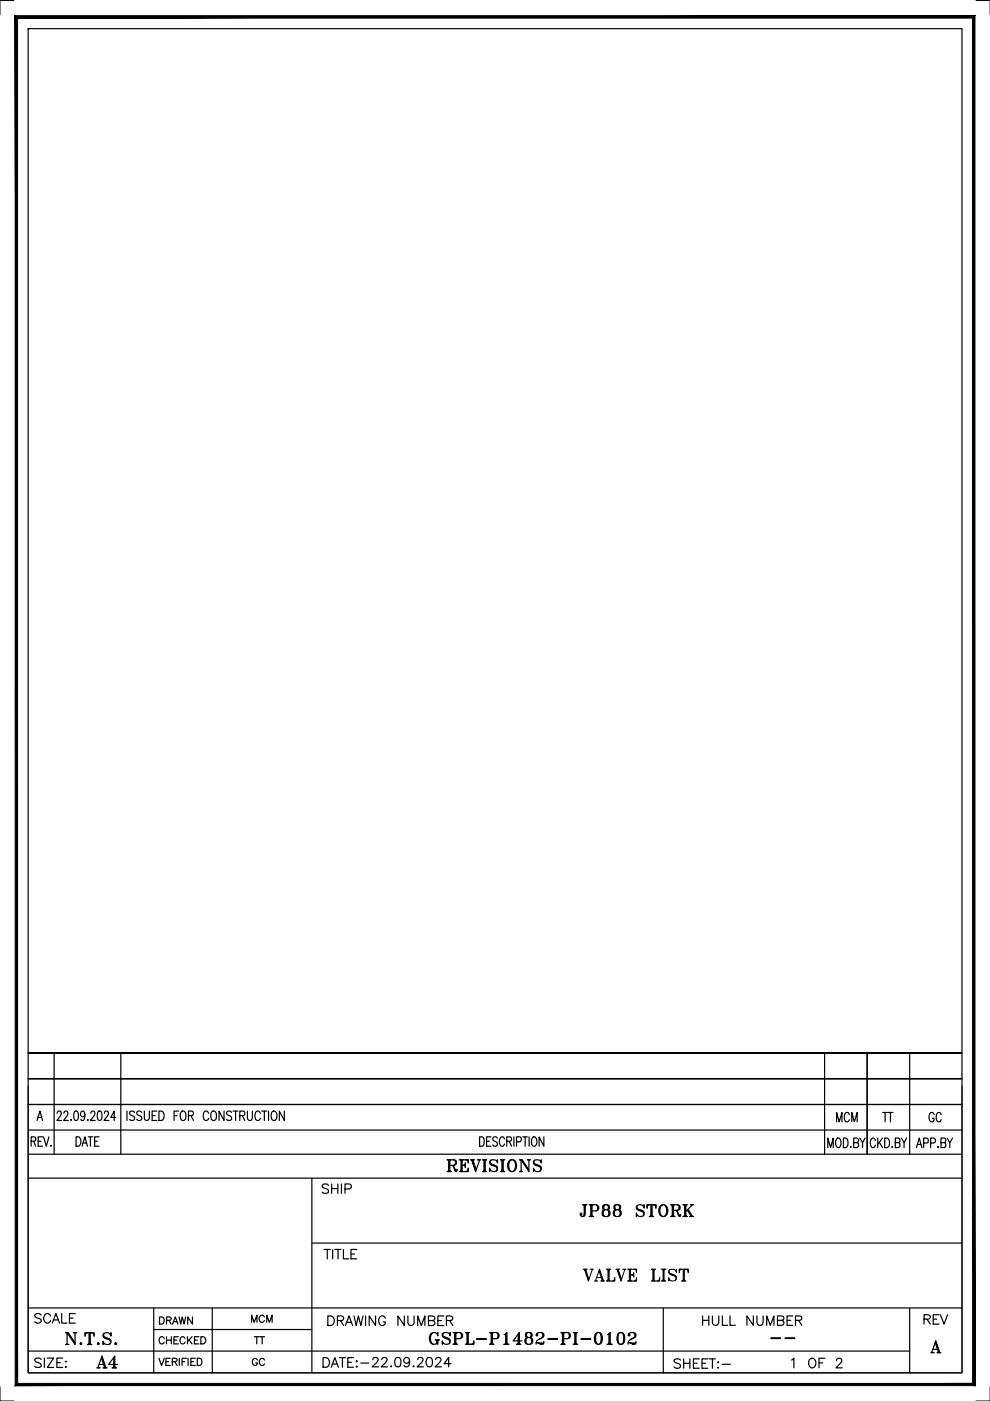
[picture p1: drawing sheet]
<svg xmlns="http://www.w3.org/2000/svg" width="210mm" height="297mm" viewBox="0 0 210 297" stroke-linecap="round" stroke-linejoin="round" font-family="sans-serif">
<!-- layer: Title Block -->
<g fill="none" stroke="#000" stroke-width=".25">
<path d="M6 6.1h198v285h-198zM6 239.6h198M6 234.2h198M7.9 237.6l.6-2 .5 2M8.1 236.9h.7M11.5 223.3v21.4M12.1 236l.3-.4h.3l.3 .4-.2 .6-.7 1h.9M13.5 236l.3-.4 .5 .1 .1 .3v.3l-.9 1.3h1M15 237.5h.1zM15.8 235.7l.4-.1a1.36 1.36 0 0 1 0 2h-.2a1.56 1.56 0 0 1-.2-1.9zM18 236.2l-.1 .3a.41 .41 0 0 1-.4 .3 .41 .41 0 0 1-.4-.3v-.6l.5-.3a1.3 1.3 0 0 1 0 2l-.4-.1-.1-.2M18.5 237.5h.2z"/>
<path d="M19.3 236l.1-.3 .5-.1 .2 .2v.4l-.9 1.4h1M20.8 235.7l.4-.1a1.36 1.36 0 0 1 0 2h-.2a1.56 1.56 0 0 1-.2-1.9zM22.1 236l.2-.3 .4-.1 .2 .1 .1 .5-.9 1.4h1M24.6 236.9h-1.1l.7-1.3v2M25.6 223.3v21.4M26.9 235.6v2M28.5 235.9a.52 .52 0 0 0-.6-.3 .52 .52 0 0 0-.3 .6l.8 .5a.48 .48 0 0 1 .1 .5 .48 .48 0 0 1-.3 .4l-.6-.1-.1-.2M30.1 235.9a.52 .52 0 0 0-.7-.3 .52 .52 0 0 0-.3 .6l.8 .5a.48 .48 0 0 1 .1 .5 .48 .48 0 0 1-.3 .4l-.6-.1-.1-.2M30.6 235.6v1.4a.53 .53 0 0 0 .5 .6 .53 .53 0 0 0 .6-.6v-1.4M32.3 236.5h.6M33.3 235.6h-1v2h1M33.7 235.6a1.06 1.06 0 0 1 1.1 .6 1.06 1.06 0 0 1-.3 1.3l-.8 .1z"/>
<path d="M36.9 236.5h.6M37.9 235.6h-1v2M38.5 235.7l.2-.1a.86 .86 0 0 1 .7 1.2 .62 .62 0 0 1-.6 .8 .62 .62 0 0 1-.6-.8 1.16 1.16 0 0 1 .3-1.1zM40 236.5l.9-.1 .1-.2-.1-.5-.9-.1v2M40.5 236.5l.5 1.1M44.2 236a.59 .59 0 0 0-.7-.4 .59 .59 0 0 0-.4 .7v.5a.59 .59 0 0 0 .4 .7 .59 .59 0 0 0 .7-.4M45 235.7l.1-.1a.86 .86 0 0 1 .8 1.2 .62 .62 0 0 1-.6 .8 .62 .62 0 0 1-.6-.8 1.16 1.16 0 0 1 .3-1.1zM47.5 235.6v2l-1.1-2v2M49.1 235.9a.52 .52 0 0 0-.7-.3 .52 .52 0 0 0-.3 .6l.8 .5a.48 .48 0 0 1 .2 .5 .48 .48 0 0 1-.4 .4l-.5-.1-.2-.2M49.4 235.6h1.1M50 235.6v2M50.8 236.5h.7l.4-.3a.45 .45 0 0 0-.4-.6h-.7v2"/>
<path d="M51.4 236.5l.5 1.1M52.5 235.6v1.7a.51 .51 0 0 0 .9 0l.1-1.7M55.2 236a.59 .59 0 0 0-.7-.4 .59 .59 0 0 0-.4 .7v.5a.59 .59 0 0 0 .4 .7 .59 .59 0 0 0 .7-.4M55.5 235.6h1.1M56 235.6v2M56.9 235.6v2M57.8 235.7l.2-.1a1.07 1.07 0 0 1 .8 .8 1.07 1.07 0 0 1-.4 1.1 .61 .61 0 0 1-.7-.1 .61 .61 0 0 1-.2-.6v-.5zM60.3 235.6v2l-1.1-2v2M174.8 223.3v21.4M183.9 223.3v21.4M192.9 223.3v21.4M204 228.7h-198h198"/>
<path d="M204 223.3h-198h198M6 244.7h198M6 249.8h198M6.6 242h.6a.49 .49 0 0 0 .4-.5 .49 .49 0 0 0-.4-.5h-.6v2M7.1 242l.5 1M8.1 242h.6M9 241h-.9v2h.9M9.2 241l.6 2 .6-2M10.8 242.9v.1zM66.1 249.8v41.3M101.7 241h.5a1.26 1.26 0 0 1 0 2h-.5zM103.2 242h.6"/>
<path d="M104.1 241h-.9v2h.9M105.5 241.3a.53 .53 0 0 0-.5-.3 .53 .53 0 0 0-.5 .3v.4l.9 .6a.47 .47 0 0 1-.3 .7l-.5-.1-.1-.2M107 241.5a.51 .51 0 0 0-.8-.4 1.38 1.38 0 0 0 .1 1.9 .53 .53 0 0 0 .7-.4M107.4 242l.9-.1 .2-.3-.2-.5-.9-.1v2M107.9 242l.6 1M109 241v2M109.5 242.1h.7l.3-.4a.52 .52 0 0 0-.3-.7h-.7v2M110.8 241h1M111.3 241v2M112.2 241v2M112.9 241.1a.61 .61 0 0 1 .7 .1 .61 .61 0 0 1 .2 .6l-.1 .8a.55 .55 0 0 1-.6 .4 .55 .55 0 0 1-.4-.7v-.8zM115.3 241v2l-1-2v2"/>
<path d="M175.5 243.3v-2l.6 2 .6-2v2M177.6 241.3a.7 .7 0 0 1 .7 .7l-.1 .8a.49 .49 0 0 1-.7 .4 1.38 1.38 0 0 1 .1-1.9zM178.8 241.3a1.06 1.06 0 0 1 1 .6 1.06 1.06 0 0 1-.1 1.1l-.4 .3h-.5zM180.3 243.2h.2l-.1 .1zM181 242.3l.9-.1 .1-.3-.1-.4-.2-.2h-.7v2h.7l.2-.2 .1-.5-.3-.3M182.3 241.3l.6 1v1M183.4 241.3l-.5 1M185.6 241.8a.49 .49 0 0 0-.8-.4 1.38 1.38 0 0 0 .2 1.9 .58 .58 0 0 0 .6-.5M186.1 241.3v2M186.4 242.2l.7 1.1M187.1 241.3l-1 1.3M187.6 241.3h.5a1.23 1.23 0 0 1 0 2h-.5z"/>
<path d="M189.2 243.1v.2zM189.8 242.3l.9-.1 .1-.7-.3-.2h-.7v2h.7l.3-.2v-.7l-.3-.1M191.1 241.3l.6 1v1M192.2 241.3l-.5 1M194.3 243.3l.6-2 .6 2M194.5 242.6h.7M195.8 242.3h.9l.1-.8-.3-.2h-.7v2M197.3 242.3h.7l.2-.1 .1-.5-.1-.3-.9-.1v2M198.9 243.1v.2zM199.5 242.3l.9-.1 .1-.3-.1-.5-.9-.1v2h.7l.3-.4a.52 .52 0 0 0-.3-.6M200.8 241.3l.6 1v1M202 241.3l-.6 1"/>
<path d="M6 277.3h198M32.6 277.3v13.8M45 277.3v13.8M66.1 263.6h137.9M68.7 264.9h1.3M69.4 264.9v2M70.5 264.9v2M71 264.9h1.3M71.7 264.9v2M72.8 264.9v2h1.2M74.4 265.9h.8M75.6 264.9h-1.2v2h1.2"/>
<path d="M140.6 277.3v13.8M192.9 277.3v13.8M6 286.5h186.9M13.9 285.1h.7M14 285.1h.5M14.4 282.6l1.4 2.1M14.5 282.6l1.4 2.1M15.9 282.7v2.4l-1.7-2.5v2.4M17 284.8l.2-.1 .1 .3-.2 .1zM17.1 284.8l.1 .2zM18 282.6h1.9v.7l-.1-.7M18.9 282.6v2.5"/>
<path d="M19 282.7v2.3M19.1 282.6v2.5M19.3 282.6l.6 .1M19.6 282.6l.3 .2M19.7 282.6l.2 .3M22 283.3l.1 .2a1.77 1.77 0 0 1 1.3 .8M22.1 282.7a.52 .52 0 0 0 .2 .8l1.1 .5a.7 .7 0 0 1 0 .9 .7 .7 0 0 1-.8 .2l-.4-.1-.4-.6v.7l.2-.4M23.4 282.9l.1-.3v.7a.94 .94 0 0 0-.7-.7 .94 .94 0 0 0-1 .3v.4a1.76 1.76 0 0 0 1.5 .8l.1 .3-.1 .6M32.6 281.9h33.5M33.7 288l.5 1.5 .6-1.5M35.2 288.7h.5M36.1 288h-.9v1.5h.9"/>
<path d="M36.5 288.7l1-.1v-.5l-1-.1v1.5M37 288.7l.5 .8M38 288v1.5M38.6 288.7h.6M39.5 288h-.9v1.5M39.9 288v1.5M40.5 288.7h.5M41.4 288h-.9v1.5h.9M41.8 288h.5a.84 .84 0 0 1 .5 .7 .84 .84 0 0 1-.5 .8h-.5zM80.9 288.3l.2-.4 .6-.1 .3 .2 .1 .4-.3 .5-1 .9h1.4M82.8 289.7h.2zM84 287.9a.64 .64 0 0 1 .9 .3 1.83 1.83 0 0 1-.1 1.5 .68 .68 0 0 1-1-.3 1.66 1.66 0 0 1 .2-1.5z"/>
<path d="M86.8 288.5a.62 .62 0 0 1-.8 .5 .62 .62 0 0 1-.3-1 .62 .62 0 0 1 1 .1 1.4 1.4 0 0 1-.4 1.7l-.5-.1-.1-.2M87.6 289.7h.2zM88.6 288.3l.1-.4 .6-.1 .3 .2 .1 .4-.3 .5-1 .9h1.4M90.6 287.9a.69 .69 0 0 1 1 .3 1.66 1.66 0 0 1-.2 1.5 .64 .64 0 0 1-.9-.3 1.5 1.5 0 0 1 .1-1.5zM92.4 288.3l.1-.4 .6-.1 .3 .2 .1 .4-.3 .5-1 .9h1.4M95.6 289.1h-1.5l1-1.3v2M197.4 286.8h.7M197.4 286.8l.2-.1 .2 .1M197.6 286.7l.8-2.4 .9 2.5M197.8 286.1h1.1M198.3 284.6l.7 2.2M198.4 284.6l.7 2.2"/>
<path d="M198.7 286.8h.8M199 286.7l-.2 .1M199 286.5l-.1 .3M199.1 286.5l.2 .3"/>
</g>
<path d="M3.2 3.3l.5 290v-289.5zM3.2 3.3l.5 290-.5 .5zM3.2 293.8l203-.5h-202.5zM3.2 293.8l203-.5 .5 .5zM206.2 3.8v289.5l.5 .5zM206.7 3.3v290.5l-.5-290zM3.7 3.8h202.5l.5-.5zM3.2 3.3h203.5l-203 .5z" fill="#000" stroke="#000" stroke-width=".21"/>
<path d="M3 .1h-3v3M206.9 .1h3v3M6 230.3v60.8h198v-60.8M0 294v3h3M209.9 294v3h-3" fill="none" stroke="#000" stroke-width=".21"/>
<text font-size="6.2" x="19.4" y="291.4">A4</text>
<g font-size="5.7">
<text x="93.5" y="249.8">REVISIONS</text>
<text x="121.7" y="259.3">JP88 STORK</text>
<text x="122.4" y="272.7">VALVE LIST</text>
<text x="90" y="286.1">GSPL-P1482-PI-0102</text>
</g>
<g font-size="5.3">
<text x="176" y="239.2">MCM</text>
<text x="185.9" y="239.2">TT</text>
<text x="195.8" y="239.2">GC</text>
<text x="67" y="254.4">SHIP</text>
<text x="6" y="281.9">SCALE</text>
<text x="68.4" y="282.2">DRAWING NUMBER</text>
<text x="147.8" y="282.2">HULL NUMBER</text>
<text x="67.4" y="291">DATE:-</text>
<text x="141.8" y="291.4">SHEET:-</text>
<text x="166.5" y="291.4">1 OF 2</text>
</g>
<g font-size="4.9">
<text x="14.8" y="244.1">DATE</text>
<text x="194.7" y="281.9">REV</text>
<text x="6" y="291">SIZE:</text>
</g>
<g font-size="4.4">
<text x="32.5" y="281.9">DRAWN</text>
<text x="52.2" y="281.5">MCM</text>
<text x="32.5" y="286.1">CHECKED</text>
<text x="52.6" y="286.1">TT</text>
<text x="52.2" y="290.7">GC</text>
</g>
<text font-size="2.6" x="162.3" y="285">--</text>
</svg>
